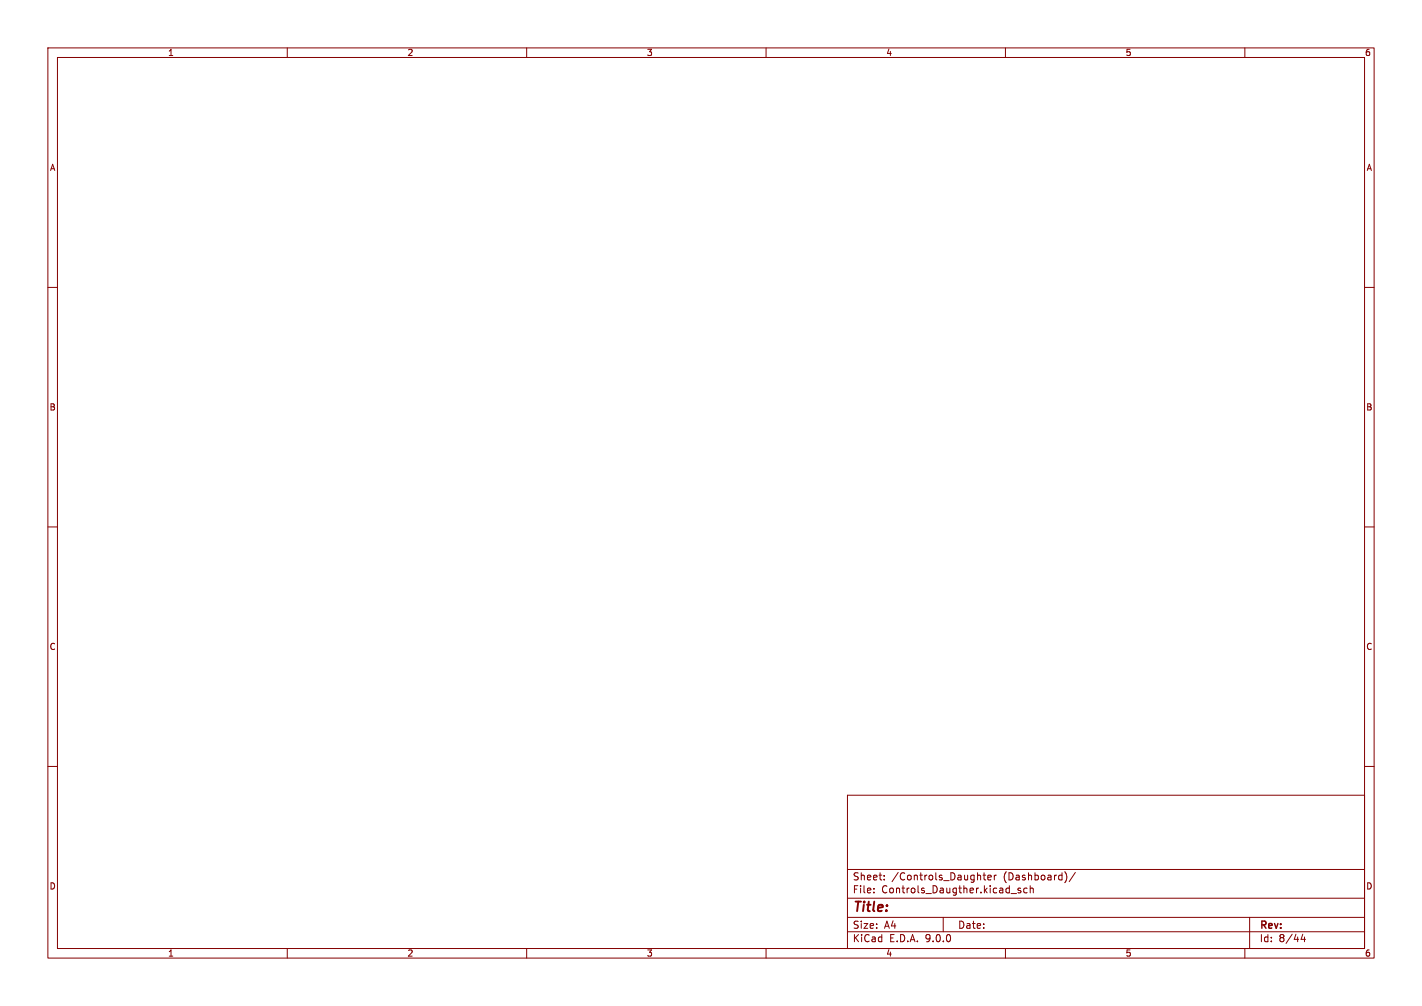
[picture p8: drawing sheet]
<svg xmlns="http://www.w3.org/2000/svg" width="297mm" height="210mm" viewBox="0 0 297 210" stroke-linecap="round" stroke-linejoin="round" font-family="sans-serif">
<path d="M0 0h297v210h-297z" fill="#fff" stroke="#fff" stroke-width=".21"/>
<g fill="none" stroke="#840000" stroke-width=".21">
<path d="M10 10h277v190h-277zM12 12h273v186h-273zM60 10v2M110 10v2M160 10v2M210 10v2M260 10v2M10 60h2M285 60h2M10 110h2M285 110h2M10 160h2"/>
<path d="M177 166h108v32h-108zM285 160h2M60 198v2M110 198v2M160 198v2M177 194.5h108M177 191.5h108M177 187.5h108M177 181.5h108M182.5 186.3v.1M182.5 185.5v.1M184.7 183.6v.1"/>
<path d="M184.7 182.8v.1M197 191.5v3M205.3 182.7h.6M205.5 182.2v1.3l.4 .2M206.3 183.2l.7-.1v-.3l-.5-.1-.2 .2 .1 .7h.6M207.7 182.7v1M208.1 182.7l-.4 .3M210 198v2M211.2 186.5h1.1M213.2 185.5l-.4-.1-.2 .2 .1 .2 .5 .2v.3h-.6M214.5 185.5l-.4-.1-.3 .3 .2 .6h.5M215.2 185.5l.2-.1 .3 .1 .1 .9"/>
<path d="M215.2 184.9v1.5M222.5 182.1a1.76 1.76 0 0 1 0 2.1M224.6 182.1l-1.3 2M260 198v2M261 191.5v6.5M272.1 195l-.4 1.1h1M272.5 195.6v1"/>
</g>
<text font-size="2.8" fill="#840000" x="178" y="190.9">Title:</text>
<g font-size="2.1" fill="#840000">
<text x="178" y="184">Sheet:</text>
<text x="186.2" y="184">/Controls_Daughter</text>
<text x="209.6" y="184">(Dashboard)/</text>
<text x="178" y="186.7">File:</text>
<text x="184.1" y="186.7">Controls_Daugther.kicad_sch</text>
<text x="178" y="196.9">KiCad</text>
<text x="178" y="194.1">Size:</text>
<text x="184.7" y="194.1">A4</text>
<text x="185.7" y="196.9">E.D.A.</text>
<text x="193.3" y="196.9">9.0.0</text>
<text x="200" y="194.1">Date:</text>
<text x="263" y="194.3">Rev:</text>
<text x="263" y="196.9">Id:</text>
<text x="267.1" y="196.9">8/44</text>
</g>
<g font-size="1.8" fill="#840000">
<text x="35" y="11.9">1</text>
<text x="85" y="11.9">2</text>
<text x="135" y="11.9">3</text>
<text x="185" y="11.9">4</text>
<text x="235" y="11.9">5</text>
<text x="285" y="11.9">6</text>
<text x="10.3" y="35.9">A</text>
<text x="285.3" y="35.9">A</text>
<text x="10.3" y="85.9">B</text>
<text x="285.3" y="85.9">B</text>
<text x="10.3" y="135.9">C</text>
<text x="285.3" y="135.9">C</text>
<text x="10.3" y="185.9">D</text>
<text x="285.3" y="185.9">D</text>
<text x="35" y="199.9">1</text>
<text x="85" y="199.9">2</text>
<text x="135" y="199.9">3</text>
<text x="185" y="199.9">4</text>
<text x="235" y="199.9">5</text>
<text x="285" y="199.9">6</text>
</g>
</svg>
